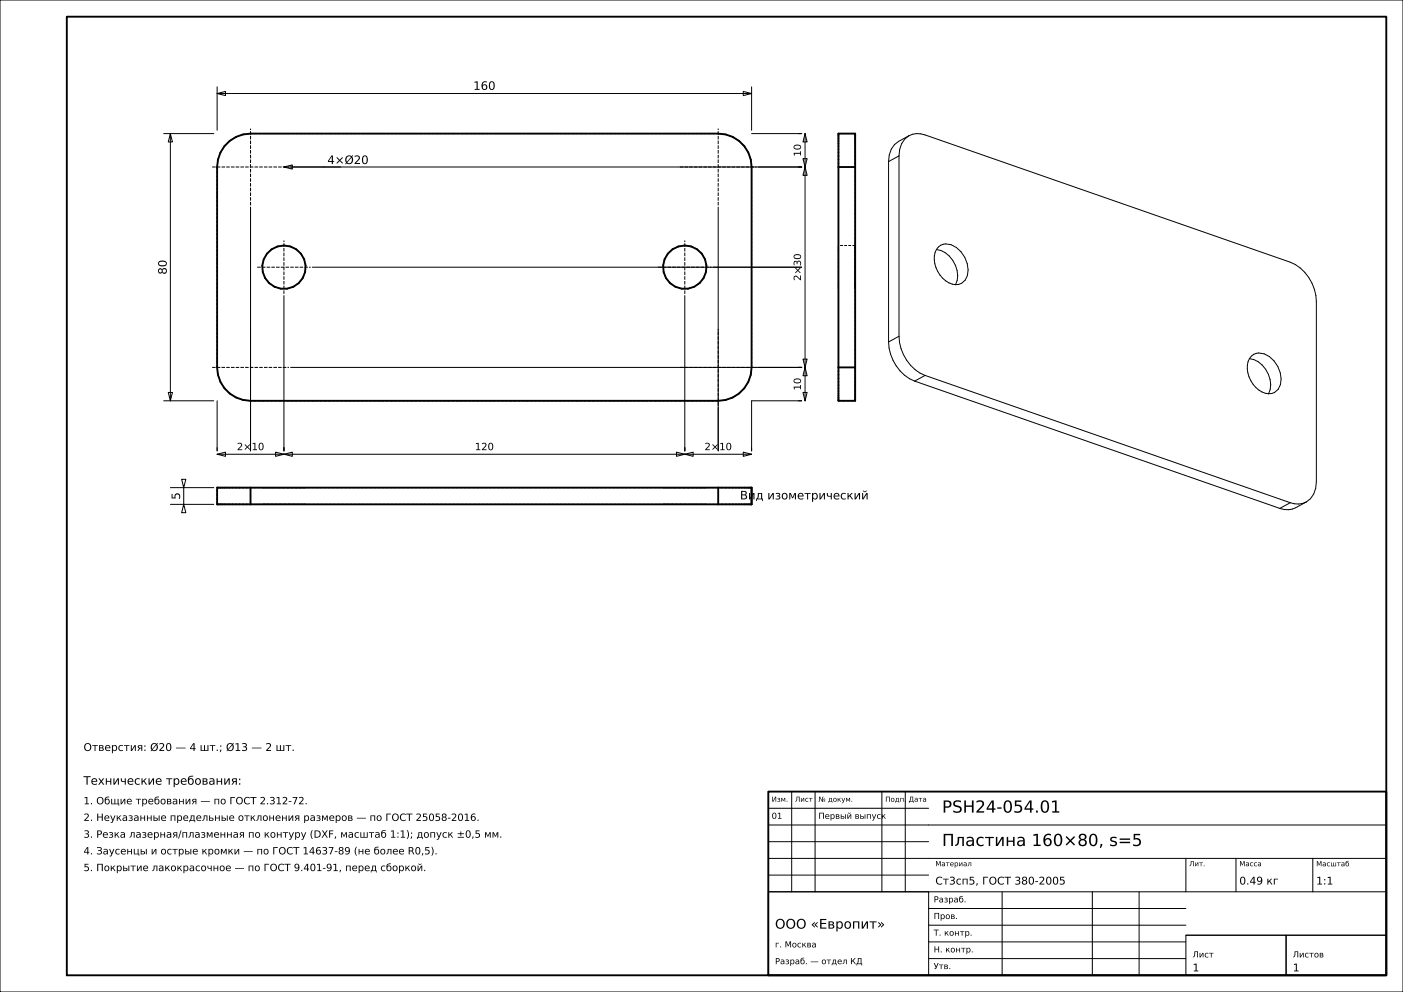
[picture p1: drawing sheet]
<svg xmlns="http://www.w3.org/2000/svg" width="420mm" height="297mm" viewBox="0 0 420 297" stroke-linecap="round" stroke-linejoin="round" font-family="sans-serif">
<g fill="none" stroke="#000" stroke-width=".3">
<path d="M0 0h420v297h-420zM49 40h15M51 40l.6 2.5h-1.2zM51 40v80M65 28l2.5-.6v1.2zM65 26v13M65 28h160M222.5 27.4l2.5 .6-2.5 .6zM225 26v13M225 40h15M241 40l.6 2.5h-1.2zM241 40v80"/>
<path d="M85 50l2.5-.6v1.2zM85 50h155M240.4 47.5h1.2l-.6 2.5zM241 50l.6 2.5h-1.2zM266 48.4v54M269.1 46.7v54M269.1 46.7l-3.1 1.7M272.1 40.6a5.8 5.8 0 0 1 4.8-.2l109.4 38.1a13 13 0 0 1 7.8 11.7v54a6.6 6.6 0 0 1-3.1 6.1M272.1 40.6l-3.1 1.7a6.6 6.6 0 0 0-3 6.1M272.1 40.6a6.6 6.6 0 0 0-3 6.1M75 62v73M215 62v73"/>
<path d="M280.3 74.7a7.8 7.8 0 0 1 5.7 10.5M280.9 73.9a3.9 3.9 0 0 1 5.4 .2 7.7 7.7 0 0 1 2.6 9.8 4 4 0 0 1-5.8 .2 8 8 0 0 1-2.8-9.4zM85 88.5v46.5M93.5 80h146.5M205 88.5v46.5M50.4 117.5h1.2l-.6 2.5zM87 110h153M240.4 117.5h1.2l-.6 2.5zM240.4 107.5h1.2l-.6 2.5zM241 110l.6 2.5h-1.2zM266 102.4a13 13 0 0 0 7.8 11.7M269.1 100.7a13 13 0 0 0 7.8 11.7"/>
<path d="M269.1 100.7l-3.1 1.7M273.8 114.1l109.3 38.1M276.9 112.4l109.4 38.1M276.9 112.4l-3.1 1.7M374 107.4a7.8 7.8 0 0 1 5.7 10.5M374.6 106.6a3.9 3.9 0 0 1 5.4 .2 7.7 7.7 0 0 1 2.6 9.8 4 4 0 0 1-5.8 .2 8 8 0 0 1-2.8-9.5zM49 120h15M65 136l2.5-.6v1.2zM65 120v15M65 136h160M82.5 135.4l2.5 .6-2.5 .6zM85 136l2.5-.6v1.2z"/>
<path d="M202.5 135.4l2.5 .6-2.5 .6zM205 136l2.5-.6v1.2zM222.5 135.4l2.5 .6-2.5 .6zM240 120h-15v15M51 151h13M51 146h13M54.4 143.5h1.2l-.6 2.5zM55 151l.6 2.5h-1.2zM55 146v5M386.3 150.5l-3.2 1.7M391 150.3a8.5 8.5 0 0 1-6.6 2.2l-1.3-.3M391 150.3a5.8 5.8 0 0 1-4.7 .2"/>
<path d="M237 237v30M244 237v30M264 237v30M271 237v30M230 257h185M230 252h48M230 247h185M230 242h48M355 257v10M370 257v10M393 257v10M230 267h48v25h-48z"/>
<path d="M230 267h185M230 262h48M278 277h77M278 272h77M300 267v25M327 267v25M341 267v25M278 287h77M278 282h77M355 280h30v12h-30zM355 280h60M385 280h30v12h-30z"/>
</g>
<g fill="none" stroke="#000" stroke-width=".56">
<path d="M20 5h395v287h-395zM251 40h5v80h-5zM68.8 42.2l1.9-1.2 2.1-.7 2.2-.3h140a10 10 0 0 1 10 10v60a10 10 0 0 1-10 10h-140a10 10 0 0 1-10-10v-60a10 10 0 0 1 3.8-7.8zM251 50h5M251 110h5M65 146h160v5h-160zM75 146v5M215 146v5M230 237h185v55h-185z"/>
<circle cx="85" cy="80" r="6.5"/>
<circle cx="205" cy="80" r="6.5"/>
</g>
<g fill="none" stroke="#000" stroke-width=".3" stroke-dasharray=".7 .5" stroke-linecap="butt">
<path d="M75 40h140M215 40l2.2 .3M251 40h5M251 40v.1M65 50l.3-2.2M65.3 47.8l.7-2.1M66 45.7l1.2-1.9M67.2 43.8l1.6-1.6M68.8 42.2l1.9-1.2M70.7 41l2.1-.7M72.8 40.3l2.2-.3M217.2 40.3l2.1 .7"/>
<path d="M219.3 41l1.9 1.2M221.2 42.2l1.6 1.6M222.8 43.8l1.2 1.9M224 45.7l.7 2.1M224.7 47.8l.3 2.2M225 50v60M251 50v60M251 40.1v.2M251 40.3v.3M251 40.6v.4M251 41v.5M251 41.5v.7"/>
<path d="M251 42.2v.7M251 42.9v.9M251 43.8v.9M251 44.7v1M251 45.7v1M251 46.7v1.1M251 47.8v1.1M251 48.9v1.1M256 50v-1.1M256 48.9v-1.1M256 47.8v-1.1M256 46.7v-1"/>
<path d="M256 45.7v-1M256 44.7v-.9M256 43.8v-.9M256 42.9v-.7M256 42.2v-.7M256 41.5v-.5M256 41v-.4M256 40.6v-.3M256 40.3v-.2M256 40.1v-.1M78.5 79.5l.4-1.9M78.9 77.6l1-1.7"/>
<path d="M79.9 75.9l1.4-1.3M81.3 74.6l1.8-.8M83.1 73.8l1.9-.3M85 73.5l1.9 .3M86.9 73.8l1.8 .8M88.7 74.6l1.4 1.3M90.1 75.9l1 1.7M91.1 77.6l.4 1.9M91.5 79.5l-.2 1.9M198.5 79.5l.4-1.9M198.9 77.6l1-1.7M199.9 75.9l1.4-1.3"/>
<path d="M201.3 74.6l1.8-.8M203.1 73.8l1.9-.3M205 73.5l1.9 .3M206.9 73.8l1.8 .8M208.7 74.6l1.4 1.3M210.1 75.9l1 1.7M211.1 77.6l.4 1.9M211.5 79.5l-.2 1.9M251 73.5v.2M251 73.7v.4M251 74.1v.8M251 74.9v1"/>
<path d="M251 75.9v1.3M251 77.2v1.4M251 78.6v1.4M251 78.6v-1.4M251 77.2v-1.3M251 75.9v-1M251 74.9v-.8M251 74.1v-.4M251 73.7v-.2M256 73.5h-5M256 73.5v.2M256 73.7v.4"/>
<path d="M256 74.1v.8M256 74.9v1M256 75.9v1.3M256 77.2v1.4M256 78.6v1.4M256 78.6v-1.4M256 77.2v-1.3M256 75.9v-1M256 74.9v-.8M256 74.1v-.4M256 73.7v-.2M78.7 81.4l-.2-1.9"/>
<path d="M79.4 83.3l-.7-1.9M80.6 84.8l-1.2-1.5M82.2 85.9l-1.6-1.1M84 86.4l-1.8-.5M86 86.4h-2M87.8 85.9l-1.8 .5M89.4 84.8l-1.6 1.1M90.6 83.3l-1.2 1.5M91.3 81.4l-.7 1.9M198.7 81.4l-.2-1.9M199.4 83.3l-.7-1.9M200.6 84.8l-1.2-1.5"/>
<path d="M202.2 85.9l-1.6-1.1M204 86.4l-1.8-.5M206 86.4h-2M207.8 85.9l-1.8 .5M209.4 84.8l-1.6 1.1M210.6 83.3l-1.2 1.5M211.3 81.4l-.7 1.9M251 80v1.4M251 81.4v1.4M251 82.8v1.3M251 84.1v1M251 85.1v.8"/>
<path d="M251 85.9v.4M251 86.3v.2M251 86.5v-.2M251 86.3v-.4M251 85.9v-.8M251 85.1v-1M251 84.1v-1.3M251 82.8v-1.4M251 81.4v-1.4M251 80v-1.4M256 80v1.4M256 81.4v1.4"/>
<path d="M256 82.8v1.3M256 84.1v1M256 85.1v.8M256 85.9v.4M256 86.3v.2M256 86.5v-.2M256 86.3v-.4M256 85.9v-.8M256 85.1v-1M256 84.1v-1.3M256 82.8v-1.4M256 81.4v-1.4"/>
<path d="M256 80v-1.4M65 110v-60M65.3 112.2l-.3-2.2M66 114.3l-.7-2.1M67.2 116.2l-1.2-1.9M68.8 117.8l-1.6-1.6M70.7 119l-1.9-1.2M72.8 119.7l-2.1-.7M217.2 119.7l-2.2 .3M219.3 119l-2.1 .7M221.2 117.8l-1.9 1.2M222.8 116.2l-1.6 1.6"/>
<path d="M224 114.3l-1.2 1.9M224.7 112.2l-.7 2.1M225 110l-.3 2.2M251 110v1.1M251 111.1v1.1M251 112.2v1.1M251 113.3v1M251 114.3v1M251 115.3v.9M251 116.2v.9M251 117.1v.7M251 117.8v.7"/>
<path d="M251 118.5v.5M251 119v.4M251 119.4v.3M251 119.7v.2M251 119.9v.1M256 119.9v-.2M256 119.7v-.3M256 119.4v-.4M256 119v-.5M256 118.5v-.7M256 117.8v-.7M256 117.1v-.9"/>
<path d="M256 116.2v-.9M256 115.3v-1M256 114.3v-1M256 113.3v-1.1M256 112.2v-1.1M256 111.1v-1.1M256 110v-60M75 120l-2.2-.3M215 120h-140M251 120h5M256 120v-.1M65 151v-5"/>
<path d="M65 151h.1M65.1 146h-.1M65.1 151h.2M65.3 146h-.2M65.3 151h.3M65.6 146h-.3M65.6 151h.4M66 146h-.4M66 151h.5M66.5 146h-.5M66.5 151h.7M67.2 146h-.7"/>
<path d="M67.2 151h.7M67.9 146h-.7M67.9 151h.9M68.8 146h-.9M68.8 151h.9M69.7 146h-.9M69.7 151h1M70.7 146h-1M70.7 151h1M71.7 146h-1M71.7 151h1.1M72.8 146h-1.1"/>
<path d="M72.8 151h1.1M73.9 146h-1.1M73.9 151h1.1M75 151h140M75 146h-1.1M78.5 151h.2M78.5 146h.2M78.7 151h-.2M78.7 151h.4M78.7 146h-.2M78.7 146h.2M78.9 151h-.2"/>
<path d="M78.9 146h.2M79.1 151h-.2M79.1 151h.8M79.1 146h-.4M79.1 146h.4M79.5 151h-.4M79.5 146h.4M79.9 151h-.4M79.9 151h1M79.9 146h-.8M79.9 146h.5M80.4 151h-.5"/>
<path d="M80.4 146h.5M80.9 151h-.5M80.9 151h1.3M80.9 146h-1M80.9 146h.6M81.5 151h-.6M81.5 146h.7M82.2 151h-.7M82.2 151h1.4M82.2 146h-1.3M82.2 146h.7M82.9 151h-.7"/>
<path d="M82.9 146h.7M83.6 151h-.7M83.6 151h1.4M83.6 146h-1.4M83.6 146h.7M84.3 151h-.7M84.3 146h.7M85 151h-.7M85 151h1.4M85 146h.7M85 146h-1.4M85.7 151h-.7"/>
<path d="M85.7 146h.7M86.4 151h1.4M86.4 151h-.7M86.4 146h.7M86.4 146h-1.4M87.1 151h-.7M87.1 146h.7M87.8 151h1.3M87.8 151h-.7M87.8 146h.7M87.8 146h-1.4M88.5 151h-.7"/>
<path d="M88.5 146h.6M89.1 151h1M89.1 151h-.6M89.1 146h.5M89.1 146h-1.3M89.6 151h-.5M89.6 146h.5M90.1 151h.8M90.1 151h-.5M90.1 146h.4M90.1 146h-1M90.5 151h-.4"/>
<path d="M90.5 146h.4M90.9 151h.4M90.9 151h-.4M90.9 146h.2M90.9 146h-.8M91.1 151h-.2M91.1 146h.2M91.3 151h.2M91.3 151h-.2M91.3 146h.2M91.3 146h-.4M91.5 151h-.2"/>
<path d="M91.5 146h-.2M198.5 151h.2M198.5 146h.2M198.7 151h-.2M198.7 151h.4M198.7 146h-.2M198.7 146h.2M198.9 151h-.2M198.9 146h.2M199.1 151h-.2M199.1 151h.8M199.1 146h-.4"/>
<path d="M199.1 146h.4M199.5 151h-.4M199.5 146h.4M199.9 151h-.4M199.9 151h1M199.9 146h-.8M199.9 146h.5M200.4 151h-.5M200.4 146h.5M200.9 151h-.5M200.9 151h1.3M200.9 146h-1"/>
<path d="M200.9 146h.6M201.5 151h-.6M201.5 146h.7M202.2 151h-.7M202.2 151h1.4M202.2 146h-1.3M202.2 146h.7M202.9 151h-.7M202.9 146h.7M203.6 151h-.7M203.6 151h1.4M203.6 146h-1.4"/>
<path d="M203.6 146h.7M204.3 151h-.7M204.3 146h.7M205 151h-.7M205 151h1.4M205 146h.7M205 146h-1.4M205.7 151h-.7M205.7 146h.7M206.4 151h1.4M206.4 151h-.7M206.4 146h.7"/>
<path d="M206.4 146h-1.4M207.1 151h-.7M207.1 146h.7M207.8 151h1.3M207.8 151h-.7M207.8 146h.7M207.8 146h-1.4M208.5 151h-.7M208.5 146h.6M209.1 151h1M209.1 151h-.6M209.1 146h.5"/>
<path d="M209.1 146h-1.3M209.6 151h-.5M209.6 146h.5M210.1 151h.8M210.1 151h-.5M210.1 146h.4M210.1 146h-1M210.5 151h-.4M210.5 146h.4M210.9 151h.4M210.9 151h-.4M210.9 146h.2"/>
<path d="M210.9 146h-.8M211.1 151h-.2M211.1 146h.2M211.3 151h.2M211.3 151h-.2M211.3 146h.2M211.3 146h-.4M211.5 151h-.2M211.5 146h-.2M215 151h1.1M215 146h-140M216.1 146h-1.1"/>
<path d="M216.1 151h1.1M217.2 146h-1.1M217.2 151h1.1M218.3 146h-1.1M218.3 151h1M219.3 146h-1M219.3 151h1M220.3 146h-1M220.3 151h.9M221.2 146h-.9M221.2 151h.9M222.1 146h-.9"/>
<path d="M222.1 151h.7M222.8 146h-.7M222.8 151h.7M223.5 146h-.7M223.5 151h.5M224 146h-.5M224 151h.4M224.4 146h-.4M224.4 151h.3M224.7 146h-.3M224.7 151h.2M224.9 146h-.2"/>
<path d="M224.9 151h.1M225 146h-.1"/>
</g>
<path d="M63.5 50h23M203.5 50h23M75 61.5v-23M215 61.5v-23M77 80h16M85 88v-16M197 80h16M205 88v-16M63.5 110h23M203.5 110h23M75 121.5v-23M215 121.5v-23" fill="none" stroke="#000" stroke-width=".3" stroke-dasharray="1.1 .4" stroke-linecap="butt"/>
<g font-size="5">
<text x="282" y="243.3">PSH24-054.01</text>
<text x="282" y="253.3">Пластина 160×80, s=5</text>
</g>
<text font-size="4" x="232" y="278">ООО «Европит»</text>
<g font-size="3.5">
<text x="141.7" y="26.9">160</text>
<text x="98" y="49.1">4×Ø20</text>
<text x="49.9" y="82.2" transform="rotate(-90 49.9 82.2)">80</text>
<text x="53.9" y="149.6" transform="rotate(-90 53.9 149.6)">5</text>
<text x="221.5" y="149.5">Вид изометрический</text>
<text x="25" y="234.9">Технические требования:</text>
</g>
<g font-size="3.2">
<text x="25" y="224.8">Отверстия: Ø20 — 4 шт.; Ø13 — 2 шт.</text>
<text x="280" y="264.8">Ст3сп5, ГОСТ 380-2005</text>
<text x="371" y="264.8">0.49 кг</text>
<text x="394" y="264.8">1:1</text>
<text x="357" y="290.8">1</text>
<text x="387" y="290.8">1</text>
</g>
<g font-size="3">
<text x="239.8" y="46.9" transform="rotate(-90 239.8 46.9)">10</text>
<text x="239.8" y="84.1" transform="rotate(-90 239.8 84.1)">2×30</text>
<text x="239.8" y="116.9" transform="rotate(-90 239.8 116.9)">10</text>
<text x="70.9" y="134.8">2×10</text>
<text x="142.1" y="134.8">120</text>
<text x="210.9" y="134.8">2×10</text>
<text x="25" y="240.8">1. Общие требования — по ГОСТ 2.312-72.</text>
<text x="25" y="245.8">2. Неуказанные предельные отклонения размеров — по ГОСТ 25058-2016.</text>
<text x="25" y="250.8">3. Резка лазерная/плазменная по контуру (DXF, масштаб 1:1); допуск ±0,5 мм.</text>
<text x="25" y="255.8">4. Заусенцы и острые кромки — по ГОСТ 14637-89 (не более R0,5).</text>
<text x="25" y="260.8">5. Покрытие лакокрасочное — по ГОСТ 9.401-91, перед сборкой.</text>
</g>
<g font-size="2.5">
<text x="231" y="245.1">01</text>
<text x="245" y="245.1">Первый выпуск</text>
<text x="279.5" y="270.2">Разраб.</text>
<text x="279.5" y="275.1">Пров.</text>
<text x="279.5" y="280.1">Т. контр.</text>
<text x="232" y="283.6">г. Москва</text>
<text x="279.5" y="285.1">Н. контр.</text>
<text x="357" y="286.6">Лист</text>
<text x="387" y="286.6">Листов</text>
<text x="232" y="288.7">Разраб. — отдел КД</text>
<text x="279.5" y="290.1">Утв.</text>
</g>
<g font-size="2.1">
<text x="231" y="240">Изм.</text>
<text x="238" y="240">Лист</text>
<text x="245" y="240">№ докум.</text>
<text x="265" y="240">Подп.</text>
<text x="272" y="240">Дата</text>
<text x="280" y="259.3">Материал</text>
<text x="356" y="259.3">Лит.</text>
<text x="371" y="259.3">Масса</text>
<text x="394" y="259.4">Масштаб</text>
</g>
</svg>
